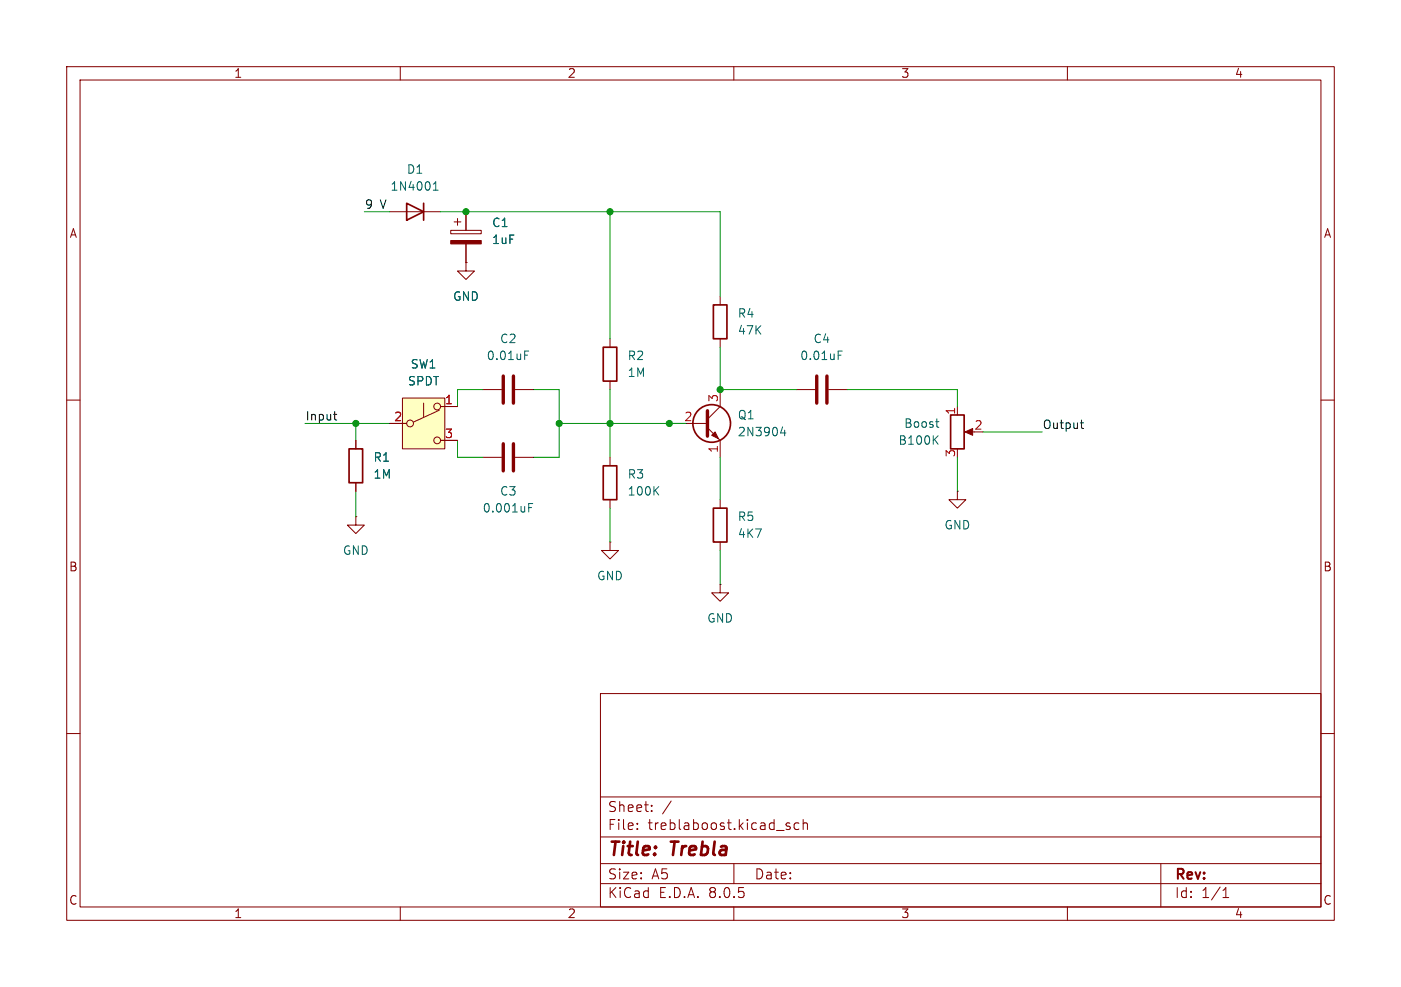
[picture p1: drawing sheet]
<svg xmlns="http://www.w3.org/2000/svg" width="210mm" height="148mm" viewBox="0 0 210 148" stroke-linecap="round" stroke-linejoin="round" font-family="sans-serif">
<g fill="none" stroke="#840000" stroke-width=".15">
<path d="M10 10h190v128h-190zM12 12h186v124h-186zM60 10v2M110 10v2M160 10v2M69.8 39.4v1.2h1.3l-1.3 1.3-1.2-1.3h1.2M69.8 39.4h.1M10 60h2M198 60h2M53.3 66v1.3M53.3 72.4v1.3M72.4 68.6h2.8"/>
<path d="M77.2 68.6h2.8M10 110h2M90 104h108v32h-108zM90 119.5h108M198 110h2M60 136v2M90 132.5h108M90 129.5h108M90 125.5h108M95.5 124.2v.2M95.5 123.5v.1M97.7 121.5v.2"/>
<path d="M97.7 120.8v.1M100.6 120.1l-1.3 1.9M110 136v2M110 129.5v3M117.8 123.7l.2 .2 .4 .1 .1 .1-.3 .3-.4-.1M118.4 123.5l-.4-.1-.2 .2M119.8 123.5l-.5-.1-.3 .3v.4l.2 .2h.6M120.4 123.5a.37 .37 0 0 1 .6 .1v.8M120.4 122.9v1.5M160 136v2M174 129.5v6.5M183.3 134.6h.9"/>
<path d="M183.3 133.5l.5-.4v1.5"/>
</g>
<path d="M52.3 67.3h2.1v5.1h-2.1z" fill="none" stroke="#840000" stroke-width=".25"/>
<path d="M75.4 66.5v4.1M77 66.5v4.1" fill="none" stroke="#840000" stroke-width=".51"/>
<path d="M79.3 76.1h.4M79.3 75.5h.6" fill="none" stroke="#006464" stroke-width=".15"/>
<path d="M60.3 59.7h6.4v7.6h-6.4z" fill="#ffffc2"/>
<g fill="none" stroke="#840000" stroke-width=".15">
<path d="M58.4 31.8h7.6M67.6 34.5h4.5v.6h-4.5zM68.1 33.3h1M68.6 32.8v1M69.8 39.4h.1M69.8 31.8v2.7M69.8 36.6v2.8M60.3 59.7h6.4v7.6h-6.4zM72.4 58.4h2.8M77.2 58.4h2.8M91.4 50.8v1.3M91.4 57.2v1.2"/>
<path d="M107.9 58.4v2.6l-1.9 1.9M107.9 44.5v1.2M107.9 50.8v1.3M119.4 58.4h2.8M124.2 58.4h2.8M53.3 77.5v1.2h1.3l-1.3 1.3-1.2-1.3h1.2M53.3 77.5h.1M53.3 66v1.3M53.3 72.4v1.3M58.4 63.5h2.6M63.5 60.5v2M65.8 61.5l-3.8 1.8"/>
<path d="M66 61h2.6M66 66h2.6M91.4 68.6v1.3M91.4 74.9v1.3M100.3 63.5h5.7M106 64.1l1.9 1.9v2.6M107.9 74.9v1.3M143.5 73.7v1.2h1.3l-1.3 1.3-1.3-1.3h1.3M143.5 73.7h.1M143.5 61v1.2M145 64.8h1M91.4 81.3v1.3h1.3l-1.3 1.2-1.2-1.2h1.2"/>
<path d="M91.4 81.3h.1M107.9 87.6v1.3h1.3l-1.3 1.3-1.2-1.3h1.2M107.9 87.6h.1M107.9 81.3v1.3"/>
<circle cx="61.5" cy="63.5" r=".51"/>
<circle cx="65.5" cy="61" r=".51"/>
<circle cx="65.5" cy="66" r=".51"/>
</g>
<g fill="#840000" stroke="#840000" stroke-width=".15">
<path d="M67.6 36.1h4.5v.5h-4.5z"/>
<path d="M106.7 65.3l.5-.5 .5 1z"/>
<path d="M144.7 64.8l1.1-.5v1z"/>
</g>
<path d="M75.4 56.4v4.1M77 56.4v4.1M122.4 56.4v4.1M124 56.4v4.1M106 61.6v3.8" fill="none" stroke="#840000" stroke-width=".51"/>
<g fill="none" stroke="#006464" stroke-width=".15">
<path d="M65 28.5h.7M65 27.6l.3-.4v1.3M78.6 53.3h.5M78.6 52.6h.7M125.6 53.3h.5M125.6 52.6h.6M98.2 73.5l.5 .7M98.7 73l-.7 .7M117.3 64l-.3 .9h.8M117.6 64.5v.8M140.1 65.9l.5 .7M140.3 63.2h.4"/>
<path d="M140.5 64l.2 .1M140.6 65.3l-.7 .8"/>
</g>
<g fill="none" stroke="#840000" stroke-width=".25">
<path d="M61 30.5l2.5 1.3-2.5 1.2zM63.5 30.5v2.5M90.4 52.1h2.1v5.1h-2.1zM106.9 45.7h2.1v5.1h-2.1zM90.4 69.9h2.1v5h-2.1zM106.9 76.2h2.1v5.1h-2.1zM142.5 62.2h2v5.1h-2z"/>
<circle cx="106.7" cy="63.5" r="2.82"/>
</g>
<path d="M50 62.1h.5M50.2 62.9l.3 .1M161.9 63.4h.5M162.1 63v1.1l.3 .2" fill="none" stroke="#0f0f0f" stroke-width=".15"/>
<g fill="none" stroke="#009600" stroke-width=".15">
<path d="M54.6 31.8h3.8M66 31.8h41.9v12.7M91.4 31.8v19M72.4 58.4h-3.8v2.6M80 58.4h3.8v10.2h-3.8M91.4 58.4v10.2M107.9 52.1v6.3h11.5M127 58.4h16.5v2.6M45.7 63.5h12.7M53.3 63.5v2.5M53.3 73.7v3.8M68.6 66v2.6h3.8"/>
<path d="M83.8 63.5h19.1M91.4 76.2v5.1M107.9 68.6v6.3M143.5 68.6v5.1M147.3 64.8h8.9M107.9 82.6v5"/>
</g>
<g fill="#009600" stroke="#009600" stroke-width=".15">
<circle cx="53.3" cy="63.5" r=".46"/>
<circle cx="83.8" cy="63.5" r=".46"/>
<circle cx="91.4" cy="63.5" r=".46"/>
<circle cx="69.8" cy="31.8" r=".46"/>
<circle cx="91.4" cy="31.8" r=".46"/>
<circle cx="100.3" cy="63.5" r=".46"/>
<circle cx="107.9" cy="58.4" r=".46"/>
</g>
<g font-size="2.8" fill="#840000">
<text x="91" y="128.9">Title:</text>
<text x="100.7" y="128.9">Trebla</text>
</g>
<g font-size="2.1" fill="#840000">
<text x="91" y="124.7">File:</text>
<text x="91" y="122">Sheet:</text>
<text x="97.1" y="124.7">treblaboost.kicad_sch</text>
<text x="91" y="134.9">KiCad</text>
<text x="91" y="132.1">Size:</text>
<text x="97.7" y="132.1">A5</text>
<text x="98.7" y="134.9">E.D.A.</text>
<text x="106.3" y="134.9">8.0.5</text>
<text x="113" y="132.1">Date:</text>
<text x="176" y="132.3">Rev:</text>
<text x="176" y="134.9">Id:</text>
<text x="180.1" y="134.9">1/1</text>
</g>
<g font-size="1.8" fill="#840000">
<text x="35" y="11.9">1</text>
<text x="85" y="11.9">2</text>
<text x="135" y="11.9">3</text>
<text x="185" y="11.9">4</text>
<text x="10.3" y="35.9">A</text>
<text x="198.4" y="35.9">A</text>
<text x="10.3" y="85.9">B</text>
<text x="198.3" y="85.9">B</text>
<text x="10.3" y="135.9">C</text>
<text x="35" y="137.9">1</text>
<text x="85" y="137.9">2</text>
<text x="135" y="137.9">3</text>
<text x="185" y="137.9">4</text>
<text x="198.3" y="135.9">C</text>
</g>
<g font-size="1.8" fill="#006464">
<text x="58.4" y="28.8">1N4001</text>
<text x="60.9" y="26.3">D1</text>
<text x="73.7" y="34.3">C1</text>
<text x="73.7" y="36.8">1uF</text>
<text x="67.8" y="45.3">GND</text>
<text x="110.5" y="47.9">R4</text>
<text x="74.9" y="51.7">C2</text>
<text x="110.5" y="50.4">47K</text>
<text x="121.8" y="51.7">C4</text>
<text x="61" y="58">SPDT</text>
<text x="61.5" y="55.5">SW1</text>
<text x="72.9" y="54.2">0.01uF</text>
<text x="94" y="54.2">R2</text>
<text x="94" y="56.7">1M</text>
<text x="119.9" y="54.2">0.01uF</text>
<text x="110.5" y="63.1">Q1</text>
<text x="110.5" y="65.6">2N3904</text>
<text x="135.4" y="64.4">Boost</text>
<text x="55.9" y="69.4">R1</text>
<text x="55.9" y="72">1M</text>
<text x="94" y="72">R3</text>
<text x="134.6" y="66.9">B100K</text>
<text x="72.3" y="77.1">0.001uF</text>
<text x="74.9" y="74.5">C3</text>
<text x="94" y="74.5">100K</text>
<text x="51.3" y="83.4">GND</text>
<text x="110.5" y="78.3">R5</text>
<text x="110.5" y="80.9">4K7</text>
<text x="141.5" y="79.6">GND</text>
<text x="89.4" y="87.2">GND</text>
<text x="105.9" y="93.6">GND</text>
</g>
<g font-size="1.8" fill="#0f0f0f">
<text x="54.6" y="31.4">9</text>
<text x="57" y="31.4">V</text>
<text x="45.7" y="63.2">Input</text>
<text x="156.2" y="64.4">Output</text>
</g>
<g font-size="1.8" fill="#a90000">
<text x="59" y="63.2">2</text>
<text x="66.6" y="60.7">1</text>
<text x="66.6" y="65.8">3</text>
<text x="102.5" y="63.2">2</text>
<text x="107.7" y="60.4" transform="rotate(-90 107.7 60.4)">3</text>
<text x="143.3" y="62.3" transform="rotate(-90 143.3 62.3)">1</text>
<text x="146" y="64.5">2</text>
<text x="107.7" y="68" transform="rotate(-90 107.7 68)">1</text>
<text x="143.3" y="68.7" transform="rotate(-90 143.3 68.7)">3</text>
</g>
</svg>
